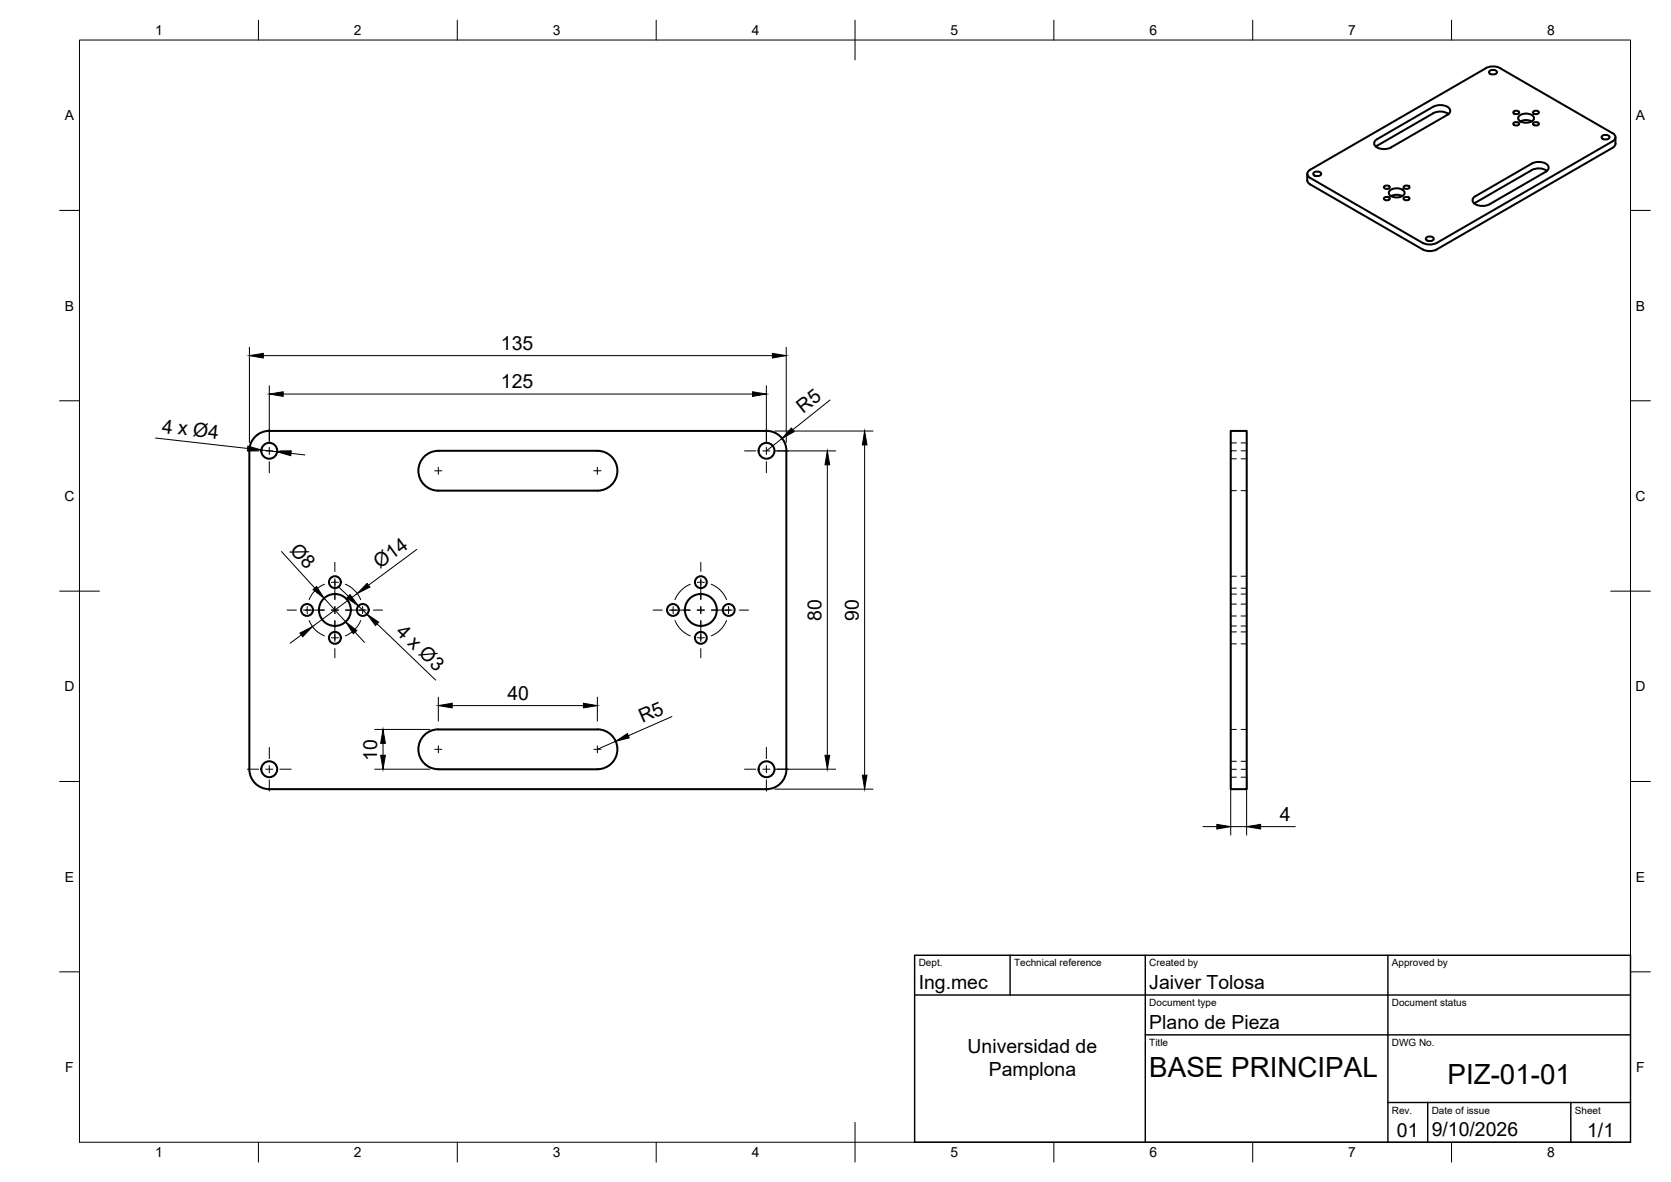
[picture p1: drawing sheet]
<svg xmlns="http://www.w3.org/2000/svg" width="420mm" height="297mm" viewBox="0 0 420 297" stroke-linecap="round" stroke-linejoin="round" font-family="sans-serif">
<!-- layer: Visible -->
<g fill="none" stroke="#000" stroke-width=".51">
<path d="M373.6 17.1a3.9 3.9 0 0 1 3.6 0M373.6 17.1l-44.2 25.6a1.08 1.08 0 0 0-.7 1 1.08 1.08 0 0 0 .7 1l28.9 16.6a4 4 0 0 0 3-.3l44.1-25.5a1.09 1.09 0 0 0 .8-1 1.09 1.09 0 0 0-.7-1l-28.3-16.4M374.5 17.9l.9-.3a.73 .73 0 0 1 .9 .8l-.9 .3a.73 .73 0 0 1-.9-.8zM345.8 35.3l14.6-8.5a3.4 3.4 0 0 1 4.2 .7 1.09 1.09 0 0 1-.7 1.4l-14.1 8.1a3.4 3.4 0 0 1-4.2-.6v-.7zM364.2 28.7a3.8 3.8 0 0 0-3.8-.2l-14.5 8.3M380.7 30.8l.5-.1a.58 .58 0 0 1 .8 .5l-.8 .3a.58 .58 0 0 1-.7-.5zM380.7 27.9l.5-.1a.58 .58 0 0 1 .8 .6l-.8 .3a.58 .58 0 0 1-.7-.6zM381.9 29.2a2.63 2.63 0 0 1 3.8 .3 1.63 1.63 0 0 1-2 1.3 1.63 1.63 0 0 1-2-1.3zM382.3 30.5l1.4-.3 1.4 .3M385.7 27.9l.5-.1a.58 .58 0 0 1 .7 .6l-.7 .3a.58 .58 0 0 1-.7-.6zM385.7 30.8l.5-.1a.58 .58 0 0 1 .7 .5l-.7 .3a.58 .58 0 0 1-.7-.5zM402.8 34.3l.9-.4a.73 .73 0 0 1 .9 .8l-.9 .4a.73 .73 0 0 1-.9-.8z"/>
<path d="M406.2 34.5v1.6M406.2 36.1l-.2 .6-.6 .5-44.1 25.5a4 4 0 0 1-3.6 0l-28.3-16.4-.7-.7v-1.9M330.3 43.5l.9-.4a.73 .73 0 0 1 .9 .8l-.9 .4a.73 .73 0 0 1-.9-.8zM348.2 49.6l.5-.1a.58 .58 0 0 1 .7 .5l-.7 .3a.58 .58 0 0 1-.7-.5zM348.2 46.7l.5-.1a.58 .58 0 0 1 .7 .6l-.7 .3a.58 .58 0 0 1-.7-.6zM349.4 48a2.63 2.63 0 0 1 3.8 .3 1.63 1.63 0 0 1-2 1.3 1.63 1.63 0 0 1-2-1.3zM349.8 49.3l1.4-.4 1.4 .4M353.1 46.7l.6-.1a.58 .58 0 0 1 .7 .6l-.7 .3a.58 .58 0 0 1-.8-.6zM353.1 49.6l.6-.1a.58 .58 0 0 1 .7 .5l-.7 .3a.58 .58 0 0 1-.8-.5zM358.6 59.8l.9-.4a.73 .73 0 0 1 .9 .8l-.9 .4a.73 .73 0 0 1-.9-.8zM370.6 49.6l14.5-8.5a3.4 3.4 0 0 1 4.2 .7 1.09 1.09 0 0 1-.6 1.4l-14.2 8.1a3.4 3.4 0 0 1-4.2-.6v-.8zM389 42.9a3.8 3.8 0 0 0-3.9-.2l-14.4 8.4"/>
<path d="M67.7 108.3h125M67.7 108.3a5 5 0 0 0-5 5v80a5 5 0 0 0 5 5h125a5 5 0 0 0 5-5M106.4 115.1a5 5 0 0 1 3.8-1.8h40a5 5 0 0 1 5 5 5 5 0 0 1-5 5h-40a5 5 0 0 1-4.5-2.9 5 5 0 0 1 .7-5.3zM192.7 108.3a5 5 0 0 1 5 5M197.7 113.3v80M309.5 108.3h4v90h-4zM106.4 185.1a4.9 4.9 0 0 1 3.8-1.8h40a5 5 0 0 1 5 5 5 5 0 0 1-5 5h-40a5 5 0 0 1-4.5-2.9 5 5 0 0 1 .7-5.3z"/>
<circle cx="67.7" cy="113.3" r="2"/>
<circle cx="192.7" cy="113.3" r="2"/>
<circle cx="77.2" cy="153.3" r="1.49"/>
<circle cx="84.2" cy="153.3" r="4"/>
<circle cx="84.2" cy="146.3" r="1.49"/>
<circle cx="91.2" cy="153.3" r="1.49"/>
<circle cx="169.2" cy="153.3" r="1.49"/>
<circle cx="176.2" cy="146.3" r="1.49"/>
<circle cx="176.2" cy="153.3" r="4"/>
<circle cx="183.2" cy="153.3" r="1.49"/>
<circle cx="84.2" cy="160.3" r="1.49"/>
<circle cx="176.2" cy="160.3" r="1.49"/>
<circle cx="67.7" cy="193.3" r="2"/>
<circle cx="192.7" cy="193.3" r="2"/>
</g>
<!-- layer: Hidden -->
<g fill="none" stroke="#000" stroke-width=".25">
<path d="M309.5 113.3h1.4M309.5 115.3h1.4M309.5 111.3h1.4M312.1 113.3h1.4M312.1 115.3h1.4M312.1 111.3h1.4M309.5 123.3h1.4M312.1 123.3h1.4M309.5 149.3h1.4M309.5 157.3h1.4M309.5 151.8h1.4M309.5 154.8h1.4"/>
<path d="M309.5 144.8h1.4M309.5 147.8h1.4M309.5 158.8h1.4M312.1 149.3h1.4M312.1 157.3h1.4M312.1 151.8h1.4M312.1 154.8h1.4M312.1 144.8h1.4M312.1 147.8h1.4M312.1 158.8h1.4M309.5 161.8h1.4M312.1 161.8h1.4"/>
<path d="M309.5 193.3h1.4M309.5 183.3h1.4M309.5 195.3h1.4M309.5 191.3h1.4M312.1 193.3h1.4M312.1 183.3h1.4M312.1 195.3h1.4M312.1 191.3h1.4"/>
</g>
<!-- layer: BORDER -->
<g fill="none" stroke="#000" stroke-width=".25">
<path d="M20 10.1h390v276.9h-390zM65 5.1v5M115 5.1v5M165 5.1v5M215 5.1v10M265 5.1v5M315 5.1v5M365 5.1v5M15 52.9h5M410 52.9h5M15 100.7h5M410 100.7h5"/>
<path d="M15 148.6h10M405 148.6h10M15 196.4h5M410 196.4h5M15 244.2h5M410 244.2h5M65 287v5M115 287v5M165 287v5M215 282.1v9.9M265 287v5M315 287v5"/>
<path d="M365 287v5"/>
</g>
<!-- layer: TITLEBLOCK -->
<path d="M230 240.1h180v46.9h-180zM230 250h180M254 240.1v9.9M288 240.1v46.9M349 240.1v46.9M288 260.1h122M349 277.1h61M359 277.1v9.9M395 277.1v9.9" fill="none" stroke="#000" stroke-width=".36"/>
<!-- layer: Smart Centers -->
<g fill="none" stroke="#000" stroke-width=".25">
<path d="M62.2 113.3h2.8M66.8 113.3h1.8M67.7 107.8v2.8M67.7 112.4v1.8M67.7 116v2.8M70.4 113.3h2.8M109.3 118.3h1.8M110.2 117.4v1.8M149.3 118.3h1.8M150.2 117.4v1.8M187.2 113.3h2.8M191.8 113.3h1.8"/>
<path d="M192.7 107.8v2.8M192.7 112.4v1.8M192.7 116v2.8M195.4 113.3h2.8M72.2 153.3h2.3M76.3 153.3h5.2M77.3 152.4v1.8M77.7 155.9a6.8 6.8 0 0 0 3.9 3.9M81.6 146.8a6.9 6.9 0 0 0-3.9 3.9M83.3 153.3h1.8M83.3 146.4h1.8M84.2 141.3v2.3"/>
<path d="M84.2 145.4v5.2M84.2 152.4v1.8M84.2 156v5.2M86.8 146.8a7.1 7.1 0 0 1 3.9 3.9M86.9 153.3h5.2M90.7 155.9a7 7 0 0 1-3.9 3.9M91.2 152.4v1.8M93.9 153.3h2.3M164.2 153.3h2.3M168.3 153.3h5.2M169.3 152.4v1.8M169.7 155.9a7 7 0 0 0 3.9 3.9"/>
<path d="M173.6 146.8a7.1 7.1 0 0 0-3.9 3.9M175.3 153.3h1.8M175.3 146.4h1.8M176.2 141.3v2.3M176.2 145.4v5.2M176.2 152.4v1.8M176.2 156v5.2M178.8 146.8a7.1 7.1 0 0 1 3.9 3.9M178.9 153.3h5.2M182.7 155.9a7 7 0 0 1-3.9 3.9M183.2 152.4v1.8M185.9 153.3h2.3"/>
<path d="M83.3 160.2h1.8M84.2 163v2.3M175.3 160.2h1.8M176.2 163v2.3M62.2 193.3h2.8M66.8 193.3h1.8M67.7 187.8v2.8M67.7 192.4v1.8M67.7 196v2.8M70.4 193.3h2.8M109.3 188.3h1.8M110.2 187.4v1.8"/>
<path d="M149.3 188.3h1.8M150.2 187.4v1.8M187.2 193.3h2.8M191.8 193.3h1.8M192.7 187.8v2.8M192.7 192.4v1.8M192.7 196v2.8M195.4 193.3h2.8"/>
</g>
<!-- layer: FD_Dimensions -->
<g fill="none" stroke="#000" stroke-width=".25">
<path d="M62.7 87.3v23.9M66.2 89.4h128M67.7 96.9v14.3M71.2 99h118M192.7 96.9v14.3M197.7 87.3v23.9M39.1 110.1l23.2 2.6M65.7 113.1l4 .4M73.2 113.9l3.4 .4M194.8 108.3h24.7M194.8 113.3h15.3M196.6 110.2l-3.9 3.1"/>
<path d="M208 116.8v73M208.7 100.5l-9.4 7.5M217.4 111.8v83M70.8 138.6l8.3 9.2M104.8 138.1l-12.2 9M75.8 159.6l-2.8 2M81.5 150.4l5.4 5.9M85.1 147.4l2.5 2.4M89.3 158.8l2.3 2.6M89.8 149.1l-11.2 8.4M90.1 152.3l2.2 2.1M94.8 156.8l14.7 14.1"/>
<path d="M110.2 175.2v6M113.7 177.3h33M150.2 175.2v6M94.2 183.3h13.9M94.2 193.3h13.9M96.3 186.8v3M154.8 186.3l-4.6 2M169 180.1l-11 4.8M194.8 198.3h24.7M194.8 193.3h15.3M309.5 195.4v14.5M313.5 195.4v14.5"/>
<path d="M302.5 207.7h3.5M309.5 207.7h4M317 207.7h8.7"/>
</g>
<g fill="#000" stroke="#000" stroke-width=".25">
<path d="M62.7 89.4l3.5-.6v1.2zM67.7 99l3.5-.5v1.1zM189.2 98.5l3.5 .5-3.5 .6zM194.2 88.8l3.5 .6-3.5 .6zM62.3 112.1l3.4 1-3.5 .2zM69.7 113.5l3.5-.1-.1 1.1zM199 107.6l.7 .9-3.1 1.7zM208 113.3l.6 3.5h-1.2zM217.4 108.3l.6 3.5h-1.2zM75.4 159.1l3.2-1.6-2.5 2.5zM78.7 148.2l.9-.8 1.9 3zM88 149.4l2.1 2.9-2.9-2z"/>
<path d="M86.9 156.3l2.8 2.2-.9 .7zM92.3 146.6l.7 .9-3.2 1.6zM92.3 154.4l2.9 1.9-.8 .9zM110.2 177.3l3.5-.6v1.2zM146.7 176.7l3.5 .6-3.5 .6zM96.3 183.3l.6 3.5h-1.2zM95.7 189.8h1.2l-.6 3.5zM154.8 186.3l3-2 .4 1.1zM207.4 189.8h1.2l-.6 3.5zM216.8 194.8h1.2l-.6 3.5zM306 207.2l3.5 .5-3.5 .6zM313.5 207.7l3.5-.5v1.1z"/>
</g>
<g font-size="7">
<text x="289" y="270.6">BASE PRINCIPAL</text>
<text x="364" y="272.3">PIZ-01-01</text>
</g>
<g font-size="4.9">
<text x="126" y="87.9">135</text>
<text x="126" y="97.6">125</text>
<text x="202" y="104" transform="rotate(-39 202 104)">R5</text>
<text x="40.6" y="108.7" transform="rotate(6 40.6 108.7)">4 x Ø4</text>
<text x="72.7" y="138.5" transform="rotate(47 72.7 138.5)">Ø8</text>
<text x="95.5" y="143" transform="rotate(-37 95.5 143)">Ø14</text>
<text x="99.4" y="159" transform="rotate(44 99.4 159)">4 x Ø3</text>
<text x="206.6" y="156" transform="rotate(-90 206.6 156)">80</text>
<text x="215.9" y="156" transform="rotate(-90 215.9 156)">90</text>
<text x="127.6" y="175.9">40</text>
<text x="161.5" y="181.7" transform="rotate(-24 161.5 181.7)">R5</text>
<text x="94.8" y="191.2" transform="rotate(-90 94.8 191.2)">10</text>
<text x="321.8" y="206.3">4</text>
<text x="231" y="248.5">Ing.mec</text>
<text x="289" y="248.5">Jaiver Tolosa</text>
<text x="289" y="258.6">Plano de Pieza</text>
<text x="243.3" y="264.5">Universidad de</text>
<text x="248.6" y="270.3">Pamplona</text>
<text x="351.3" y="285.7">01</text>
<text x="360" y="285.5">9/10/2026</text>
<text x="399.1" y="285.7">1/1</text>
</g>
<g font-size="3.5">
<text x="39" y="8.8">1</text>
<text x="89" y="8.8">2</text>
<text x="139" y="8.8">3</text>
<text x="189" y="8.8">4</text>
<text x="239" y="8.8">5</text>
<text x="289" y="8.8">6</text>
<text x="339" y="8.8">7</text>
<text x="389" y="8.8">8</text>
<text x="16.3" y="30.2">A</text>
<text x="411.3" y="30.2">A</text>
<text x="16.3" y="78">B</text>
<text x="411.3" y="78">B</text>
<text x="16.2" y="125.9">C</text>
<text x="411.2" y="125.9">C</text>
<text x="16.2" y="173.7">D</text>
<text x="411.2" y="173.7">D</text>
<text x="16.3" y="221.6">E</text>
<text x="411.3" y="221.6">E</text>
<text x="16.4" y="269.4">F</text>
<text x="411.4" y="269.4">F</text>
<text x="39" y="290.8">1</text>
<text x="89" y="290.8">2</text>
<text x="139" y="290.8">3</text>
<text x="189" y="290.8">4</text>
<text x="239" y="290.8">5</text>
<text x="289" y="290.8">6</text>
<text x="339" y="290.8">7</text>
<text x="389" y="290.8">8</text>
</g>
<g font-size="2.5">
<text x="231" y="242.9">Dept.</text>
<text x="255" y="242.9">Technical reference</text>
<text x="289" y="242.9">Created by</text>
<text x="350" y="242.9">Approved by</text>
<text x="289" y="252.8">Document type</text>
<text x="350" y="252.8">Document status</text>
<text x="289" y="262.9">Title</text>
<text x="350" y="262.9">DWG No.</text>
<text x="350" y="279.9">Rev.</text>
<text x="360" y="279.9">Date of issue</text>
<text x="396" y="279.9">Sheet</text>
</g>
</svg>
